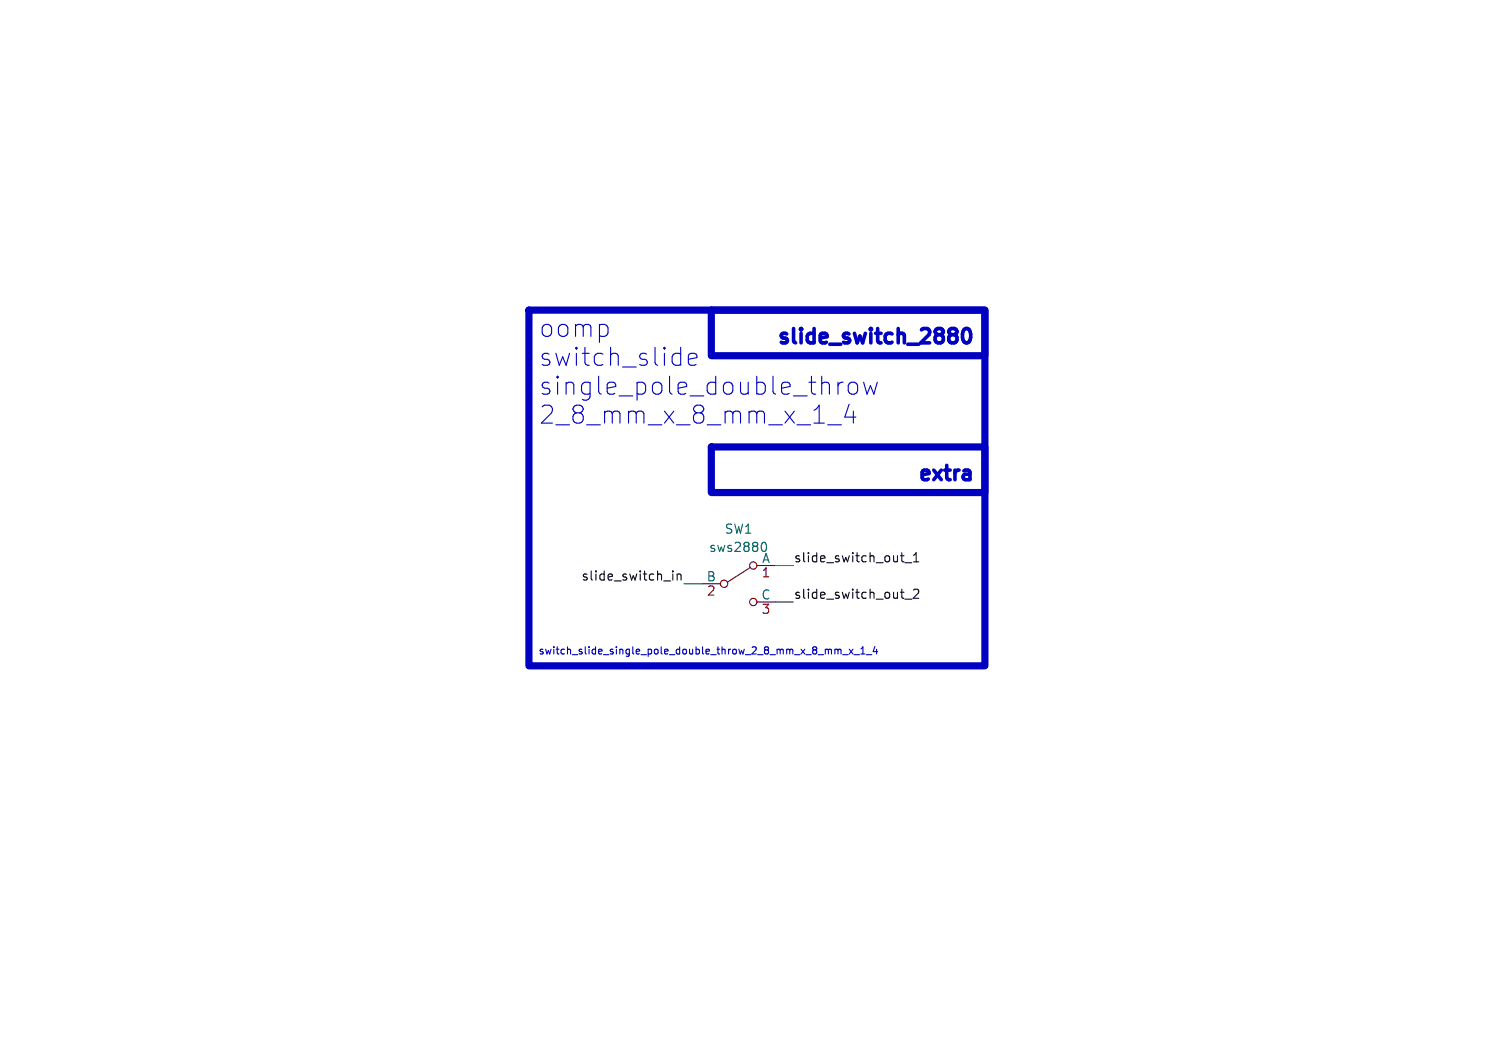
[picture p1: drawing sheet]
<svg xmlns="http://www.w3.org/2000/svg" width="210mm" height="148mm" viewBox="0 0 210 148" stroke-linecap="round" stroke-linejoin="round" font-family="sans-serif">
<g fill="none" stroke="#840000" stroke-width=".15">
<path d="M104.5 79l-3.2 2M105.4 78.7h2.5M97.8 81.3h2.5M105.4 83.8h2.5"/>
<circle cx="104.9" cy="78.7" r=".51"/>
<circle cx="100.8" cy="81.3" r=".51"/>
<circle cx="104.9" cy="83.8" r=".51"/>
</g>
<path d="M106.1 75.6l.3-.1 .3 .3v.5l-.1 .4" fill="none" stroke="#006464" stroke-width=".15"/>
<path d="M93.7 79.5v.1M93.7 79.9v.9M94.3 79.9v.9M125.4 77.4h.5M125.6 78.2h.3M126 78.3h1M127.2 78.2h.7M127.2 77.3l.4-.3v1.2M92.4 80.9h1M94.3 80l.2-.1 .3 .1v.8M126 83.4h1M127.2 82.2l.2-.2h.3l.2 .2v.2v.2l-.7 .7h.7" fill="none" stroke="#0f0f0f" stroke-width=".15"/>
<path d="M132.5 45.7h.4a.43 .43 0 0 1 .4 .5 .43 .43 0 0 1-.4 .4M132.5 46.6h.4M132.9 46.6l.3 .2 .1 .6-.4 .3h-.4M134.3 45.8a.47 .47 0 0 1 .8 .3 1.18 1.18 0 0 1-.4 1.6 .51 .51 0 0 1-.6-.3 1.56 1.56 0 0 1 .2-1.6zM134.8 65.5l.3 .2v1.1M135.1 66.7l-.7 .1M135.1 65.9l-.7 .1" fill="none" stroke="#0000c2" stroke-width=".5"/>
<g fill="none" stroke="#0000c2" stroke-width=".15">
<path d="M94.6 49.2l.2 .1M94.8 48.4v2.5M94.8 50.7l-.2 .2M95.9 50l1.2-.2-.2-.5-.2-.1h-.5l-.2 .1-.1 .3v.9l.1 .2 .2 .2h.5l.2-.2M115.3 59.1h1.9M116.7 53.2v1.7M117.4 53.2a.64 .64 0 0 0-.7 .5M118.2 53.5a.68 .68 0 0 1 .7-.3 .68 .68 0 0 1 .5 .5v.7a.68 .68 0 0 1-.6 .5 .68 .68 0 0 1-.7-.5v-.7zM118.2 56.3l-.6 1.8h1.6M118.8 57.2v1.7M120.3 53.2l.4 1.7 .5-1.2 .5 1.2 .5-1.7M116.7 90.5l.1-.1h.3v.7"/>
<path d="M117.4 91.2h.7M118.3 90.4l.5 .7M118.8 90.4l-.5 .7M118.9 91.2h.8M119.9 91.1h.6M119.9 90.3l.3-.2v1M120.6 91.2h.8M121.8 90l-.2 .7h.6M122.1 90.4v.7"/>
</g>
<path d="M73.7 43.2h63.5v49.5h-63.5zM99.1 43.2h38.1v6.3h-38.1zM99.1 62.2h38.1v6.4h-38.1z" fill="none" stroke="#0000c2" stroke-width="1"/>
<path d="M107.9 78.7h2.6M95.2 81.3h2.6M107.9 83.8h2.6" fill="none" stroke="#009600" stroke-width=".15"/>
<g font-size="3.5" fill="#0000c2">
<text x="74.9" y="47.2">oomp</text>
<text x="74.9" y="51.2">switch_slide</text>
<text x="74.9" y="55.2">single_pole_double_throw</text>
<text x="74.9" y="59.2">2_8_mm_x_8_mm_x_1_4</text>
</g>
<g font-size="2.8" fill="#0000c2">
<text x="107.6" y="48">slide_switch_2880</text>
<text x="127.3" y="67.1">extra</text>
</g>
<g font-size="1.8" fill="#006464">
<text x="98.7" y="77.1">sws2880</text>
<text x="100.8" y="74.5">SW1</text>
<text x="98.3" y="81">B</text>
<text x="105.9" y="83.6">C</text>
<text x="106" y="78.5">A</text>
</g>
<g font-size="1.8" fill="#0f0f0f">
<text x="80.9" y="80.9">slide_switch_in</text>
<text x="110.5" y="78.4">slide_switch_out_1</text>
<text x="110.5" y="83.5">slide_switch_out_2</text>
</g>
<g font-size="1.8" fill="#a90000">
<text x="98.4" y="83.3">2</text>
<text x="106" y="80.7">1</text>
<text x="106" y="85.8">3</text>
</g>
<text font-size="1.4" fill="#0000c2" x="74.9" y="91.2">switch_slide_single_pole_double_throw_2_8_mm_x_8_mm_x_1_4</text>
</svg>
